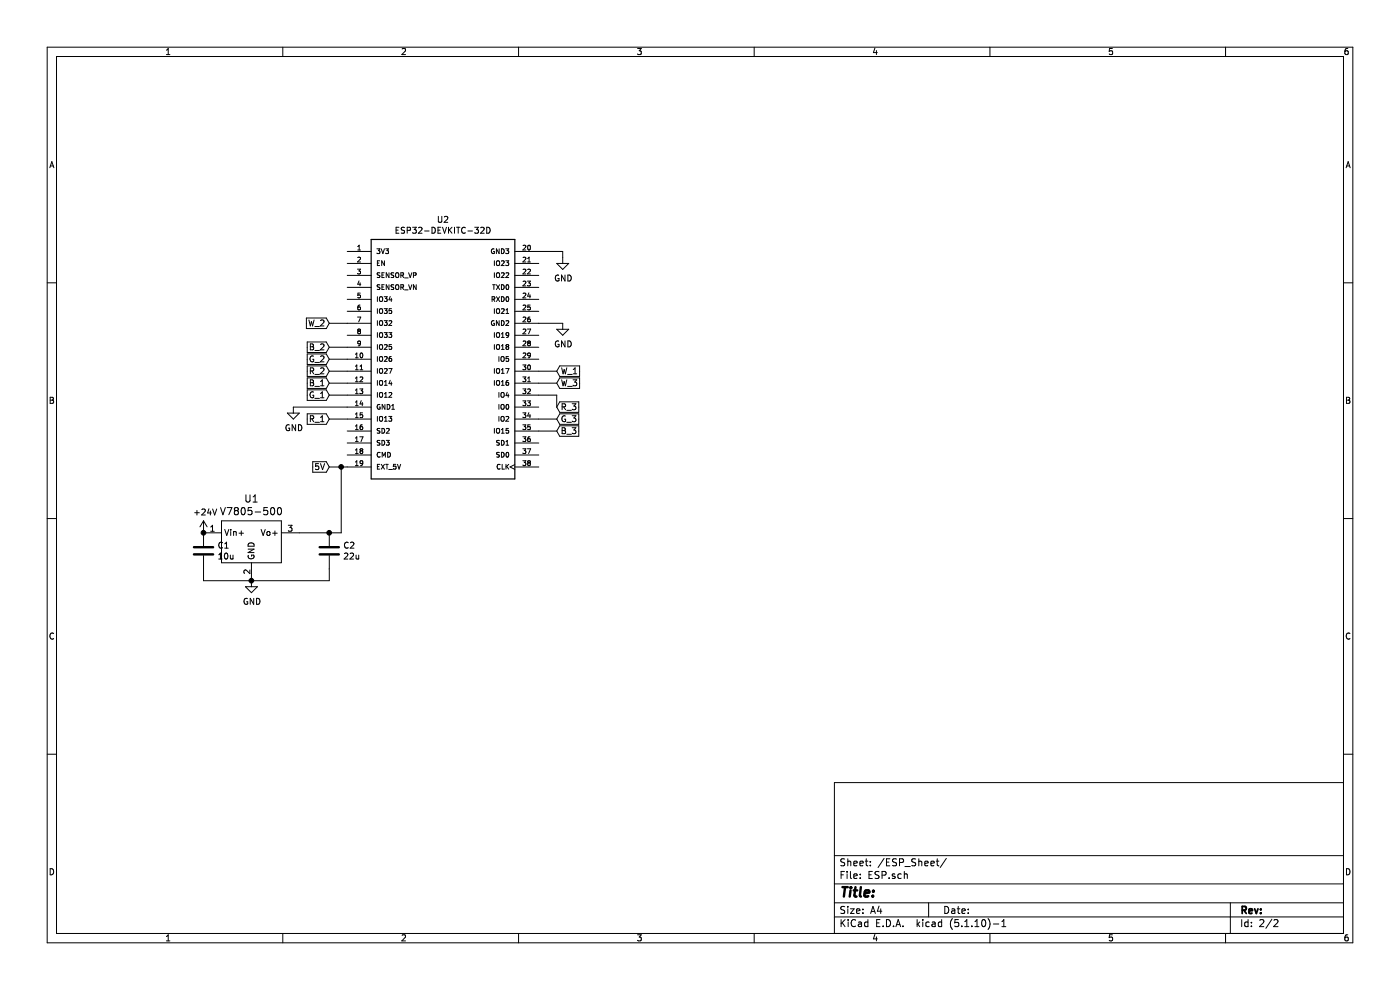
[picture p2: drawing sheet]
EESchema Schematic File Version 4
EELAYER 30 0
EELAYER END
$Descr A4 11693 8268
encoding utf-8
Sheet 2 2
Title ""
Date ""
Rev ""
Comp ""
Comment1 ""
Comment2 ""
Comment3 ""
Comment4 ""
$EndDescr
$Comp
L ESP32-DEVKITC-32D:ESP32-DEVKITC-32D U2
U 1 1
P 3700 3000
F 0 "U2" H 3700 4167 50  0000 C CNN
F 1 "ESP32-DEVKITC-32D" H 3700 4076 50  0000 C CNN
F 2 "esp32:MODULE_ESP32-DEVKITC-32D" H 3700 3000 50  0001 L BNN
F 3 "" H 3700 3000 50  0001 L BNN
F 4 "4" H 3700 3000 50  0001 L BNN "PARTREV"
F 5 "Espressif Systems" H 3700 3000 50  0001 L BNN "MANUFACTURER"
	1    3700 3000
	1    0    0    -1  
$EndComp
Text GLabel 2750 3500 0    50   Input ~ 0
R_1
Text GLabel 2750 3100 0    50   Input ~ 0
R_2
Text GLabel 4650 3400 2    50   Input ~ 0
R_3
Wire Wire Line
	2900 3500 2750 3500
Wire Wire Line
	2900 3100 2750 3100
Text GLabel 2750 3300 0    50   Input ~ 0
G_1
Text GLabel 2750 3000 0    50   Input ~ 0
G_2
Text GLabel 4650 3500 2    50   Input ~ 0
G_3
Wire Wire Line
	4650 3500 4500 3500
Wire Wire Line
	2750 3300 2900 3300
Wire Wire Line
	2750 3000 2900 3000
Text GLabel 2750 3200 0    50   Input ~ 0
B_1
Text GLabel 2750 2900 0    50   Input ~ 0
B_2
Text GLabel 4650 3600 2    50   Input ~ 0
B_3
Wire Wire Line
	4650 3600 4500 3600
Wire Wire Line
	2750 3200 2900 3200
Wire Wire Line
	2750 2900 2900 2900
Text GLabel 2750 2700 0    50   Input ~ 0
W_2
Text GLabel 4650 3200 2    50   Input ~ 0
W_3
Text GLabel 4650 3100 2    50   Input ~ 0
W_1
Wire Wire Line
	4650 3100 4500 3100
Wire Wire Line
	4500 3200 4650 3200
Wire Wire Line
	2750 2700 2900 2700
Text GLabel 2750 3900 0    50   Input ~ 0
5V
Wire Wire Line
	2900 3900 2850 3900
$Comp
L power:GND #PWR0126
U 1 1
P 4700 2150
F 0 "#PWR0126" H 4700 1900 50  0001 C CNN
F 1 "GND" H 4705 1977 50  0000 C CNN
F 2 "" H 4700 2150 50  0001 C CNN
F 3 "" H 4700 2150 50  0001 C CNN
	1    4700 2150
	1    0    0    -1  
$EndComp
$Comp
L power:GND #PWR0127
U 1 1
P 4700 2700
F 0 "#PWR0127" H 4700 2450 50  0001 C CNN
F 1 "GND" H 4705 2527 50  0000 C CNN
F 2 "" H 4700 2700 50  0001 C CNN
F 3 "" H 4700 2700 50  0001 C CNN
	1    4700 2700
	1    0    0    -1  
$EndComp
$Comp
L power:GND #PWR0128
U 1 1
P 2450 3400
F 0 "#PWR0128" H 2450 3150 50  0001 C CNN
F 1 "GND" H 2455 3227 50  0000 C CNN
F 2 "" H 2450 3400 50  0001 C CNN
F 3 "" H 2450 3400 50  0001 C CNN
	1    2450 3400
	1    0    0    -1  
$EndComp
Wire Wire Line
	2900 3400 2450 3400
Wire Wire Line
	4700 2700 4500 2700
Wire Wire Line
	4700 2150 4700 2100
Wire Wire Line
	4700 2100 4500 2100
$Comp
L dk_DC-DC-Converters:V7805-500 U1
U 1 1
P 2100 4550
F 0 "U1" H 2100 4937 60  0000 C CNN
F 1 "V7805-500" H 2100 4831 60  0000 C CNN
F 2 "digikey-footprints:3-SIP_Module_V7805-500" H 2300 4750 60  0001 L CNN
F 3 "https://www.cui.com/product/resource/digikeypdf/v78-500.pdf" H 2300 4850 60  0001 L CNN
F 4 "102-1709-ND" H 2300 4950 60  0001 L CNN "Digi-Key_PN"
F 5 "V7805-500" H 2300 5050 60  0001 L CNN "MPN"
F 6 "Power Supplies - Board Mount" H 2300 5150 60  0001 L CNN "Category"
F 7 "DC DC Converters" H 2300 5250 60  0001 L CNN "Family"
F 8 "https://www.cui.com/product/resource/digikeypdf/v78-500.pdf" H 2300 5350 60  0001 L CNN "DK_Datasheet_Link"
F 9 "/product-detail/en/cui-inc/V7805-500/102-1709-ND/1828602" H 2300 5450 60  0001 L CNN "DK_Detail_Page"
F 10 "DC DC CONVERTER 5V 2.5W" H 2300 5550 60  0001 L CNN "Description"
F 11 "CUI Inc." H 2300 5650 60  0001 L CNN "Manufacturer"
F 12 "Active" H 2300 5750 60  0001 L CNN "Status"
	1    2100 4550
	1    0    0    -1  
$EndComp
Wire Wire Line
	2500 4450 2750 4450
Wire Wire Line
	2850 4450 2850 3900
Connection ~ 2850 3900
Wire Wire Line
	2850 3900 2750 3900
$Comp
L power:GND #PWR0129
U 1 1
P 2100 4850
F 0 "#PWR0129" H 2100 4600 50  0001 C CNN
F 1 "GND" H 2105 4677 50  0000 C CNN
F 2 "" H 2100 4850 50  0001 C CNN
F 3 "" H 2100 4850 50  0001 C CNN
	1    2100 4850
	1    0    0    -1  
$EndComp
$Comp
L power:+24V #PWR0130
U 1 1
P 1700 4450
F 0 "#PWR0130" H 1700 4300 50  0001 C CNN
F 1 "+24V" H 1715 4623 50  0000 C CNN
F 2 "" H 1700 4450 50  0001 C CNN
F 3 "" H 1700 4450 50  0001 C CNN
	1    1700 4450
	1    0    0    -1  
$EndComp
$Comp
L Device:C C1
U 1 1
P 1700 4600
F 0 "C1" H 1815 4646 50  0000 L CNN
F 1 "10u" H 1815 4555 50  0000 L CNN
F 2 "Capacitor_THT:CP_Radial_D5.0mm_P2.00mm" H 1738 4450 50  0001 C CNN
F 3 "~" H 1700 4600 50  0001 C CNN
	1    1700 4600
	1    0    0    -1  
$EndComp
Connection ~ 1700 4450
$Comp
L Device:C C2
U 1 1
P 2750 4600
F 0 "C2" H 2865 4646 50  0000 L CNN
F 1 "22u" H 2865 4555 50  0000 L CNN
F 2 "Capacitor_THT:CP_Radial_D4.0mm_P1.50mm" H 2788 4450 50  0001 C CNN
F 3 "~" H 2750 4600 50  0001 C CNN
	1    2750 4600
	1    0    0    -1  
$EndComp
Connection ~ 2750 4450
Wire Wire Line
	2750 4450 2850 4450
Wire Wire Line
	1700 4750 1700 4850
Wire Wire Line
	1700 4850 2100 4850
Connection ~ 2100 4850
Wire Wire Line
	2100 4850 2750 4850
Wire Wire Line
	2750 4850 2750 4750
Wire Wire Line
	4650 3400 4650 3300
Wire Wire Line
	4650 3300 4500 3300
$EndSCHEMATC
